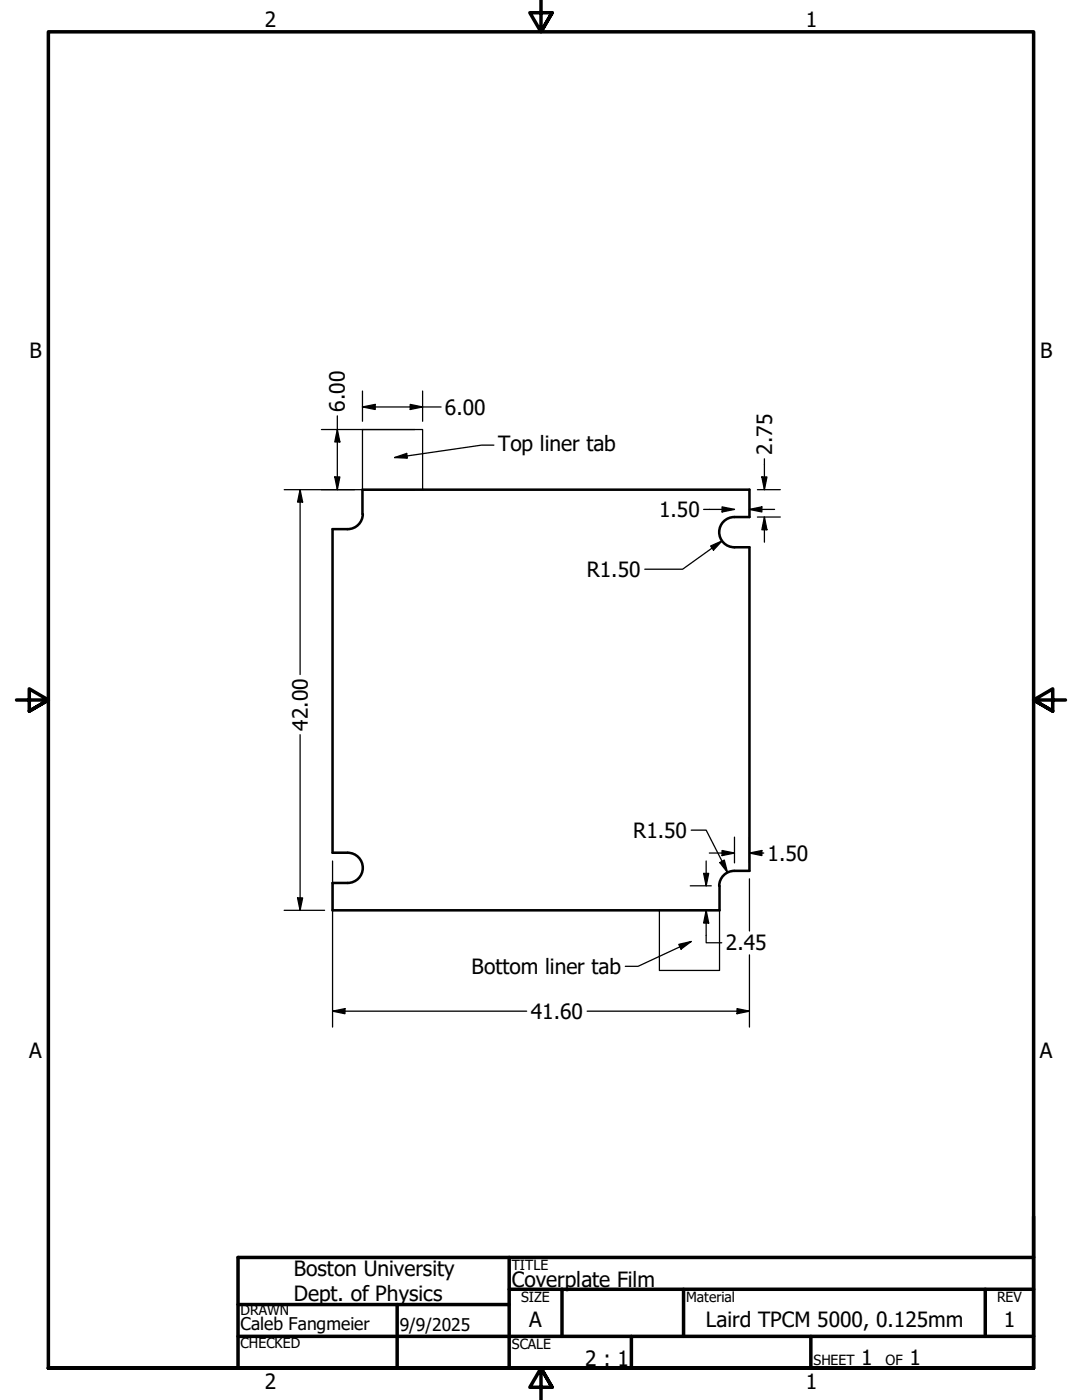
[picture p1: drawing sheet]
<svg xmlns="http://www.w3.org/2000/svg" width="216mm" height="279mm" viewBox="0 0 216 279" stroke-linecap="round" stroke-linejoin="round" font-family="sans-serif">
<!-- layer: Visible (ANSI) -->
<path d="M69.3 105.6h-2.9v64.6h2.9M72.3 102.6v-4.9h77.2v5.5h-2.9M72.4 102.6a3 3 0 0 1-3 3M146.5 103.2a3 3 0 0 0-3 3 3 3 0 0 0 3 3M146.6 109.2h2.9v64.6h-2.9M69.3 176.2h-2.9v5.5h77.2v-4.9M69.4 170.2a3 3 0 0 1 3 3 3 3 0 0 1-3 3M146.5 173.8a3 3 0 0 0-3 3" fill="none" stroke="#000" stroke-width=".51"/>
<!-- layer: Border (ANSI) -->
<g fill="none" stroke="#000" stroke-width=".7">
<path d="M107.9 0v6.4l-2.2-3.9h4.5l-2.3 3.9 2.3-3.9M3.3 139.7h6.4l-3.9-2.2v4.4l3.9-2.2-3.9 2.2M212.6 139.7h-6.4l3.9-2.2v4.4l-3.9-2.2 3.9 2.2M101.6 257.3h104.6M101.6 251v22M112.1 257.3v9.4M136.4 257.3v9.4M196.6 257.3v9.4M206.2 242.8v30.2h-158.7v-22h158.7M9.7 273v-266.6h196.5v266.6h-196.5h196.5M47.5 260.3h54.1M47.5 266.7h158.7"/>
<path d="M79.2 260.3v12.7M110.2 276.9l-2.3-3.9 2.3 3.9h-4.5l2.2-3.9v6.4M126 266.7v6.3M161.8 266.7v6.3"/>
</g>
<!-- layer: Sketch Geometry (ANSI) -->
<path d="M72.3 85.7h12v12h-12zM131.6 181.7h12v12h-12z" fill="none" stroke="#000" stroke-width=".25"/>
<!-- layer: Dimension (ANSI) -->
<g fill="none" stroke="#000" stroke-width=".25">
<path d="M72.3 78v6.1M84.3 78v6.1M56.7 97.7h26M59.9 97.7l.5 2.5h-1zM59.9 97.7v36.9M64.1 85.7h18.6M66.8 95.2h1l-.5 2.5zM67.3 85.7l.5 2.5h-1zM67.3 83v14.7M72.3 81.2l2.6-.5v1zM72.3 81.2h15.7M81.9 80.7l2.4 .5-2.4 .5z"/>
<path d="M151.1 97.7h4.6M152 95.2h1l-.5 2.5zM152.5 91.6v6.1M140.4 101.7h6.2M141.8 109l2.3-1.1-1.7 1.9zM144.1 107.9l-7.9 5.7h-7.5M144.1 101.2l2.5 .5-2.5 .5zM149.5 101.7l2.5-.5v1zM149.5 101.7h5.1M151.1 103.2h4.6M152.5 103.2l.5 2.5h-1zM152.5 103.2v5"/>
<path d="M59.9 146.6v35.1M59.4 179.2h1l-.5 2.5zM66.4 171.8v33.2M137.7 176.8h4.2M137.9 165.7h3l4.3 8.4M140.4 174.3h1l-.5 2.5zM140.9 171.8v5M141.5 170.2h5.1M143.6 172.1l.9-.5 .7 2.5zM144.1 169.7l2.5 .5-2.5 .6zM146.6 167.1v5.1M149.5 170.2l2.5-.5v1.1z"/>
<path d="M149.5 170.2h2.9M149.5 167.1v5.1M149.5 175.4v10.4M56.7 181.7h8.1M137.7 181.7h4.2M140.9 181.7l.5 2.5h-1zM140.9 181.7v6.5h3.1M149.5 190.6v14.4M66.4 201.8l2.4-.5v1zM66.4 201.8h38.7M117.2 201.8h32.3M147.1 201.3l2.4 .5-2.4 .5z"/>
</g>
<g fill="#000">
<path d="M66.8 95.2h1l-.5 2.5zM67.3 85.7l.5 2.5h-1zM72.3 81.2l2.6-.5v1zM81.9 80.7l2.4 .5-2.4 .5zM152 95.2h1l-.5 2.5zM59.9 97.7l.5 2.5h-1zM141.8 109l2.3-1.1-1.7 1.9zM144.1 101.2l2.5 .5-2.5 .5zM149.5 101.7l2.5-.5v1zM152.5 103.2l.5 2.5h-1zM59.4 179.2h1l-.5 2.5zM140.4 174.3h1l-.5 2.5z"/>
<path d="M143.6 172.1l.9-.5 .7 2.5zM144.1 169.7l2.5 .5-2.5 .6zM149.5 170.2l2.5-.5v1.1zM140.9 181.7l.5 2.5h-1zM66.4 201.8l2.4-.5v1zM147.1 201.3l2.4 .5-2.4 .5z"/>
</g>
<!-- layer: Symbol (ANSI) -->
<path d="M78.7 91.3l2.5-.8 .1 .9zM98.6 88.8h-2.5l-17.4 2.5M135.4 188.5l2.5-.6-2 1.5zM137.9 187.9l-10.6 4.9h-2.5" fill="none" stroke="#000" stroke-width=".25"/>
<path d="M78.7 91.3l2.5-.8 .1 .9zM135.4 188.5l2.5-.6-2 1.5z" fill="#000"/>
<g font-size="4.2">
<text x="52.8" y="5.3">2</text>
<text x="160.8" y="5.3">1</text>
<text x="5.9" y="71.4">B</text>
<text x="207.6" y="71.4">B</text>
<text x="68.8" y="82.2" transform="rotate(-90 68.8 82.2)">6.00</text>
<text x="88.8" y="82.7">6.00</text>
<text x="99.4" y="90">Top liner tab</text>
<text x="154.1" y="90.7" transform="rotate(-90 154.1 90.7)">2.75</text>
<text x="131.5" y="103.2">1.50</text>
<text x="117.1" y="115.1">R1.50</text>
<text x="61.4" y="145.9" transform="rotate(-90 61.4 145.9)">42.00</text>
<text x="126.4" y="167.2">R1.50</text>
<text x="153.2" y="171.8">1.50</text>
<text x="144.8" y="189.7">2.45</text>
<text x="94.1" y="194.4">Bottom liner tab</text>
<text x="105.9" y="203.3">41.60</text>
<text x="5.8" y="211.1">A</text>
<text x="207.5" y="211.1">A</text>
<text x="58.6" y="254.6">Boston University</text>
<text x="102.1" y="256.8">Coverplate Film</text>
<text x="58.6" y="259.6">Dept. of Physics</text>
<text x="105.6" y="264.8">A</text>
<text x="140.8" y="264.7">Laird TPCM 5000, 0.125mm</text>
<text x="200.3" y="264.8">1</text>
<text x="116.8" y="272.5">2 : 1</text>
<text x="171.8" y="272.5">1</text>
<text x="181.5" y="272.5">1</text>
<text x="52.8" y="277.1">2</text>
<text x="160.8" y="277.1">1</text>
</g>
<g font-size="3.5">
<text x="48" y="265.4">Caleb Fangmeier</text>
<text x="79.8" y="265.6">9/9/2025</text>
</g>
<g font-size="2.8">
<text x="102.1" y="253.4">TITLE</text>
<text x="48" y="262.4">DRAWN</text>
<text x="104" y="259.9">SIZE</text>
<text x="136.9" y="259.9">Material</text>
<text x="198.9" y="259.8">REV</text>
<text x="48" y="269">CHECKED</text>
<text x="102.1" y="269.3">SCALE</text>
<text x="162.3" y="272.5">SHEET</text>
<text x="176.7" y="272.5">OF</text>
</g>
</svg>
